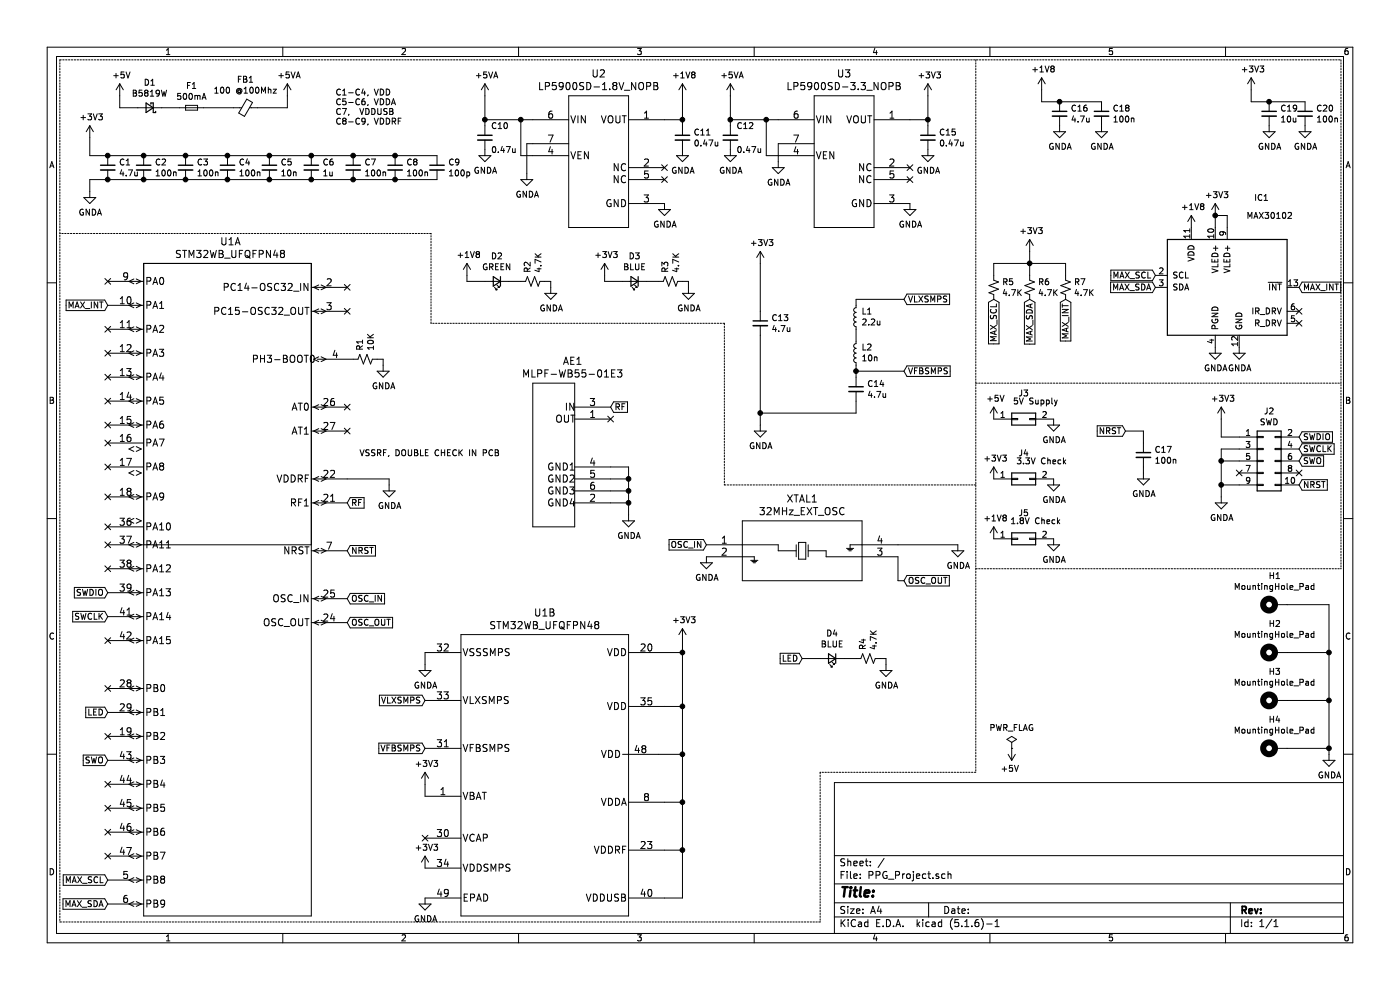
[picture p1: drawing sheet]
EESchema Schematic File Version 4
EELAYER 30 0
EELAYER END
$Descr A4 11693 8268
encoding utf-8
Sheet 1 1
Title ""
Date ""
Rev ""
Comp ""
Comment1 ""
Comment2 ""
Comment3 ""
Comment4 ""
$EndDescr
$Comp
L STM32WB55CE:STM32WB_UFQFPN48 U1
U 1 1
P 900 2350
F 0 "U1" H 1925 2685 60  0000 C CNN
F 1 "STM32WB_UFQFPN48" H 1925 2579 60  0000 C CNN
F 2 "Custom_FootPrints:STM32WB_UFQFPN48" H 1900 2640 60  0001 C CNN
F 3 "" H 900 2350 60  0000 C CNN
	1    900  2350
	1    0    0    -1  
$EndComp
$Comp
L Device:C_Small C1
U 1 1
P 900 1400
F 0 "C1" H 992 1446 50  0000 L CNN
F 1 "4.7u" H 992 1355 50  0000 L CNN
F 2 "Capacitor_SMD:C_0603_1608Metric_Pad1.05x0.95mm_HandSolder" H 900 1400 50  0001 C CNN
F 3 "~" H 900 1400 50  0001 C CNN
	1    900  1400
	1    0    0    -1  
$EndComp
$Comp
L power:GNDA #PWR0102
U 1 1
P 750 1600
F 0 "#PWR0102" H 750 1350 50  0001 C CNN
F 1 "GNDA" H 755 1427 50  0000 C CNN
F 2 "" H 750 1600 50  0001 C CNN
F 3 "" H 750 1600 50  0001 C CNN
	1    750  1600
	1    0    0    -1  
$EndComp
$Comp
L Device:C_Small C2
U 1 1
P 1200 1400
F 0 "C2" H 1292 1446 50  0000 L CNN
F 1 "100n" H 1292 1355 50  0000 L CNN
F 2 "Capacitor_SMD:C_0603_1608Metric_Pad1.05x0.95mm_HandSolder" H 1200 1400 50  0001 C CNN
F 3 "~" H 1200 1400 50  0001 C CNN
	1    1200 1400
	1    0    0    -1  
$EndComp
$Comp
L Device:C_Small C3
U 1 1
P 1550 1400
F 0 "C3" H 1642 1446 50  0000 L CNN
F 1 "100n" H 1642 1355 50  0000 L CNN
F 2 "Capacitor_SMD:C_0603_1608Metric_Pad1.05x0.95mm_HandSolder" H 1550 1400 50  0001 C CNN
F 3 "~" H 1550 1400 50  0001 C CNN
	1    1550 1400
	1    0    0    -1  
$EndComp
$Comp
L Device:C_Small C4
U 1 1
P 1900 1400
F 0 "C4" H 1992 1446 50  0000 L CNN
F 1 "100n" H 1992 1355 50  0000 L CNN
F 2 "Capacitor_SMD:C_0603_1608Metric_Pad1.05x0.95mm_HandSolder" H 1900 1400 50  0001 C CNN
F 3 "~" H 1900 1400 50  0001 C CNN
	1    1900 1400
	1    0    0    -1  
$EndComp
$Comp
L Device:C_Small C5
U 1 1
P 2250 1400
F 0 "C5" H 2342 1446 50  0000 L CNN
F 1 "10n" H 2342 1355 50  0000 L CNN
F 2 "Capacitor_SMD:C_0603_1608Metric_Pad1.05x0.95mm_HandSolder" H 2250 1400 50  0001 C CNN
F 3 "~" H 2250 1400 50  0001 C CNN
	1    2250 1400
	1    0    0    -1  
$EndComp
$Comp
L Device:C_Small C6
U 1 1
P 2600 1400
F 0 "C6" H 2692 1446 50  0000 L CNN
F 1 "1u" H 2692 1355 50  0000 L CNN
F 2 "Capacitor_SMD:C_0603_1608Metric_Pad1.05x0.95mm_HandSolder" H 2600 1400 50  0001 C CNN
F 3 "~" H 2600 1400 50  0001 C CNN
	1    2600 1400
	1    0    0    -1  
$EndComp
$Comp
L Device:C_Small C7
U 1 1
P 2950 1400
F 0 "C7" H 3042 1446 50  0000 L CNN
F 1 "100n" H 3042 1355 50  0000 L CNN
F 2 "Capacitor_SMD:C_0603_1608Metric_Pad1.05x0.95mm_HandSolder" H 2950 1400 50  0001 C CNN
F 3 "~" H 2950 1400 50  0001 C CNN
	1    2950 1400
	1    0    0    -1  
$EndComp
$Comp
L Device:C_Small C8
U 1 1
P 3300 1400
F 0 "C8" H 3392 1446 50  0000 L CNN
F 1 "100n" H 3392 1355 50  0000 L CNN
F 2 "Capacitor_SMD:C_0603_1608Metric_Pad1.05x0.95mm_HandSolder" H 3300 1400 50  0001 C CNN
F 3 "~" H 3300 1400 50  0001 C CNN
	1    3300 1400
	1    0    0    -1  
$EndComp
$Comp
L Device:C_Small C9
U 1 1
P 3650 1400
F 0 "C9" H 3742 1446 50  0000 L CNN
F 1 "100p" H 3742 1355 50  0000 L CNN
F 2 "Capacitor_SMD:C_0603_1608Metric_Pad1.05x0.95mm_HandSolder" H 3650 1400 50  0001 C CNN
F 3 "~" H 3650 1400 50  0001 C CNN
	1    3650 1400
	1    0    0    -1  
$EndComp
Wire Wire Line
	900  1300 1200 1300
Connection ~ 1200 1300
Wire Wire Line
	1200 1300 1550 1300
Connection ~ 1550 1300
Wire Wire Line
	1550 1300 1900 1300
Connection ~ 1900 1300
Wire Wire Line
	1900 1300 2250 1300
Connection ~ 2250 1300
Wire Wire Line
	2250 1300 2600 1300
Connection ~ 2600 1300
Wire Wire Line
	2600 1300 2950 1300
Connection ~ 2950 1300
Wire Wire Line
	2950 1300 3300 1300
Connection ~ 3300 1300
Wire Wire Line
	3300 1300 3650 1300
Wire Wire Line
	3650 1500 3300 1500
Connection ~ 1200 1500
Wire Wire Line
	1200 1500 900  1500
Connection ~ 1550 1500
Wire Wire Line
	1550 1500 1200 1500
Connection ~ 1900 1500
Wire Wire Line
	1900 1500 1550 1500
Connection ~ 2250 1500
Wire Wire Line
	2250 1500 1900 1500
Connection ~ 2600 1500
Wire Wire Line
	2600 1500 2250 1500
Connection ~ 2950 1500
Wire Wire Line
	2950 1500 2600 1500
Connection ~ 3300 1500
Wire Wire Line
	3300 1500 2950 1500
Text GLabel 9650 2300 0    50   Input ~ 0
MAX_SCL
Text GLabel 9650 2400 0    50   Input ~ 0
MAX_SDA
Text GLabel 10850 2400 2    50   Input ~ 0
MAX_INT
Text GLabel 8300 2500 3    50   Input ~ 0
MAX_SCL
Text GLabel 8900 2500 3    50   Input ~ 0
MAX_INT
Text GLabel 8600 2500 3    50   Input ~ 0
MAX_SDA
$Comp
L Device:R_Small_US R5
U 1 1
P 8300 2400
F 0 "R5" H 8368 2446 50  0000 L CNN
F 1 "4.7K" H 8368 2355 50  0000 L CNN
F 2 "Capacitor_SMD:C_0603_1608Metric_Pad1.05x0.95mm_HandSolder" H 8300 2400 50  0001 C CNN
F 3 "~" H 8300 2400 50  0001 C CNN
	1    8300 2400
	1    0    0    -1  
$EndComp
$Comp
L Device:R_Small_US R6
U 1 1
P 8600 2400
F 0 "R6" H 8668 2446 50  0000 L CNN
F 1 "4.7K" H 8668 2355 50  0000 L CNN
F 2 "Capacitor_SMD:C_0603_1608Metric_Pad1.05x0.95mm_HandSolder" H 8600 2400 50  0001 C CNN
F 3 "~" H 8600 2400 50  0001 C CNN
	1    8600 2400
	1    0    0    -1  
$EndComp
$Comp
L Device:R_Small_US R7
U 1 1
P 8900 2400
F 0 "R7" H 8968 2446 50  0000 L CNN
F 1 "4.7K" H 8968 2355 50  0000 L CNN
F 2 "Capacitor_SMD:C_0603_1608Metric_Pad1.05x0.95mm_HandSolder" H 8900 2400 50  0001 C CNN
F 3 "~" H 8900 2400 50  0001 C CNN
	1    8900 2400
	1    0    0    -1  
$EndComp
$Comp
L power:+3V3 #PWR0103
U 1 1
P 8600 2100
F 0 "#PWR0103" H 8600 1950 50  0001 C CNN
F 1 "+3V3" H 8615 2273 50  0000 C CNN
F 2 "" H 8600 2100 50  0001 C CNN
F 3 "" H 8600 2100 50  0001 C CNN
	1    8600 2100
	1    0    0    -1  
$EndComp
Wire Wire Line
	8300 2300 8300 2200
Wire Wire Line
	8300 2200 8600 2200
Wire Wire Line
	8900 2200 8900 2300
Wire Wire Line
	8600 2300 8600 2200
Connection ~ 8600 2200
Wire Wire Line
	8600 2200 8900 2200
Wire Wire Line
	8600 2200 8600 2100
Wire Wire Line
	1000 800  1000 900 
$Comp
L Device:C_Small C12
U 1 1
P 6100 1150
F 0 "C12" H 6150 1250 50  0000 L CNN
F 1 "0.47u" H 6150 1050 50  0000 L CNN
F 2 "Capacitor_SMD:C_0603_1608Metric_Pad1.05x0.95mm_HandSolder" H 6100 1150 50  0001 C CNN
F 3 "~" H 6100 1150 50  0001 C CNN
	1    6100 1150
	1    0    0    -1  
$EndComp
$Comp
L power:GNDA #PWR0104
U 1 1
P 6100 1250
F 0 "#PWR0104" H 6100 1000 50  0001 C CNN
F 1 "GNDA" H 6105 1077 50  0000 C CNN
F 2 "" H 6100 1250 50  0001 C CNN
F 3 "" H 6100 1250 50  0001 C CNN
	1    6100 1250
	1    0    0    -1  
$EndComp
NoConn ~ 7600 1400
NoConn ~ 7600 1500
$Comp
L power:GNDA #PWR0105
U 1 1
P 7600 1700
F 0 "#PWR0105" H 7600 1450 50  0001 C CNN
F 1 "GNDA" H 7605 1527 50  0000 C CNN
F 2 "" H 7600 1700 50  0001 C CNN
F 3 "" H 7600 1700 50  0001 C CNN
	1    7600 1700
	1    0    0    -1  
$EndComp
NoConn ~ 10850 2600
NoConn ~ 10850 2700
$Comp
L power:+5VA #PWR0108
U 1 1
P 6100 800
F 0 "#PWR0108" H 6100 650 50  0001 C CNN
F 1 "+5VA" H 6115 973 50  0000 C CNN
F 2 "" H 6100 800 50  0001 C CNN
F 3 "" H 6100 800 50  0001 C CNN
	1    6100 800 
	1    0    0    -1  
$EndComp
Wire Wire Line
	2150 900  2400 900 
Wire Wire Line
	1700 900  1950 900 
Wire Wire Line
	1350 900  1500 900 
$Comp
L Device:Ferrite_Bead_Small FB1
U 1 1
P 2050 900
F 0 "FB1" V 1813 900 50  0000 C CNN
F 1 "100 @100Mhz" V 1904 900 50  0000 C CNN
F 2 "Resistor_SMD:R_0805_2012Metric_Pad1.15x1.40mm_HandSolder" V 1980 900 50  0001 C CNN
F 3 "~" H 2050 900 50  0001 C CNN
	1    2050 900 
	0    1    1    0   
$EndComp
Wire Wire Line
	2400 800  2400 900 
$Comp
L power:+5VA #PWR0115
U 1 1
P 2400 800
F 0 "#PWR0115" H 2400 650 50  0001 C CNN
F 1 "+5VA" H 2415 973 50  0000 C CNN
F 2 "" H 2400 800 50  0001 C CNN
F 3 "" H 2400 800 50  0001 C CNN
	1    2400 800 
	1    0    0    -1  
$EndComp
Wire Wire Line
	1000 900  1150 900 
$Comp
L Device:D_Schottky_Small D1
U 1 1
P 1250 900
F 0 "D1" H 1250 693 50  0000 C CNN
F 1 "B5819W" H 1250 784 50  0000 C CNN
F 2 "Diode_SMD:D_0805_2012Metric_Pad1.15x1.40mm_HandSolder" V 1250 900 50  0001 C CNN
F 3 "~" V 1250 900 50  0001 C CNN
	1    1250 900 
	-1   0    0    1   
$EndComp
$Comp
L Device:Fuse_Small F1
U 1 1
P 1600 900
F 0 "F1" H 1600 1085 50  0000 C CNN
F 1 "500mA" H 1600 994 50  0000 C CNN
F 2 "Fuse:Fuse_0805_2012Metric_Pad1.15x1.40mm_HandSolder" H 1600 900 50  0001 C CNN
F 3 "~" H 1600 900 50  0001 C CNN
	1    1600 900 
	1    0    0    -1  
$EndComp
$Comp
L power:+5V #PWR0116
U 1 1
P 1000 800
F 0 "#PWR0116" H 1000 650 50  0001 C CNN
F 1 "+5V" H 1015 973 50  0000 C CNN
F 2 "" H 1000 800 50  0001 C CNN
F 3 "" H 1000 800 50  0001 C CNN
	1    1000 800 
	1    0    0    -1  
$EndComp
$Comp
L Device:LED_Small D2
U 1 1
P 4150 2350
F 0 "D2" H 4150 2143 50  0000 C CNN
F 1 "GREEN" H 4150 2234 50  0000 C CNN
F 2 "LED_SMD:LED_0603_1608Metric_Pad1.05x0.95mm_HandSolder" V 4150 2350 50  0001 C CNN
F 3 "~" V 4150 2350 50  0001 C CNN
	1    4150 2350
	-1   0    0    1   
$EndComp
$Comp
L Device:R_Small_US R2
U 1 1
P 4450 2350
F 0 "R2" H 4518 2396 50  0000 L CNN
F 1 "4.7K" H 4518 2305 50  0000 L CNN
F 2 "Capacitor_SMD:C_0603_1608Metric_Pad1.05x0.95mm_HandSolder" H 4450 2350 50  0001 C CNN
F 3 "~" H 4450 2350 50  0001 C CNN
	1    4450 2350
	0    -1   -1   0   
$EndComp
$Comp
L power:GNDA #PWR0118
U 1 1
P 4600 2400
F 0 "#PWR0118" H 4600 2150 50  0001 C CNN
F 1 "GNDA" H 4605 2227 50  0000 C CNN
F 2 "" H 4600 2400 50  0001 C CNN
F 3 "" H 4600 2400 50  0001 C CNN
	1    4600 2400
	1    0    0    -1  
$EndComp
Wire Wire Line
	4550 2350 4600 2350
Wire Wire Line
	4600 2350 4600 2400
Wire Wire Line
	4250 2350 4350 2350
Wire Wire Line
	3900 2350 3900 2300
$Comp
L power:+1V8 #PWR0119
U 1 1
P 3900 2300
F 0 "#PWR0119" H 3900 2150 50  0001 C CNN
F 1 "+1V8" H 3915 2473 50  0000 C CNN
F 2 "" H 3900 2300 50  0001 C CNN
F 3 "" H 3900 2300 50  0001 C CNN
	1    3900 2300
	1    0    0    -1  
$EndComp
Wire Wire Line
	4050 2350 3900 2350
$Comp
L Device:LED_Small D3
U 1 1
P 5300 2350
F 0 "D3" H 5300 2143 50  0000 C CNN
F 1 "BLUE" H 5300 2234 50  0000 C CNN
F 2 "LED_SMD:LED_0603_1608Metric_Pad1.05x0.95mm_HandSolder" V 5300 2350 50  0001 C CNN
F 3 "~" V 5300 2350 50  0001 C CNN
	1    5300 2350
	-1   0    0    1   
$EndComp
$Comp
L Device:R_Small_US R3
U 1 1
P 5600 2350
F 0 "R3" H 5668 2396 50  0000 L CNN
F 1 "4.7K" H 5668 2305 50  0000 L CNN
F 2 "Capacitor_SMD:C_0603_1608Metric_Pad1.05x0.95mm_HandSolder" H 5600 2350 50  0001 C CNN
F 3 "~" H 5600 2350 50  0001 C CNN
	1    5600 2350
	0    -1   -1   0   
$EndComp
$Comp
L power:GNDA #PWR0120
U 1 1
P 5750 2400
F 0 "#PWR0120" H 5750 2150 50  0001 C CNN
F 1 "GNDA" H 5755 2227 50  0000 C CNN
F 2 "" H 5750 2400 50  0001 C CNN
F 3 "" H 5750 2400 50  0001 C CNN
	1    5750 2400
	1    0    0    -1  
$EndComp
Wire Wire Line
	5700 2350 5750 2350
Wire Wire Line
	5750 2350 5750 2400
Wire Wire Line
	5400 2350 5500 2350
Wire Wire Line
	5050 2350 5050 2300
Wire Wire Line
	5200 2350 5050 2350
$Comp
L power:+3V3 #PWR0121
U 1 1
P 5050 2300
F 0 "#PWR0121" H 5050 2150 50  0001 C CNN
F 1 "+3V3" H 5065 2473 50  0000 C CNN
F 2 "" H 5050 2300 50  0001 C CNN
F 3 "" H 5050 2300 50  0001 C CNN
	1    5050 2300
	1    0    0    -1  
$EndComp
$Comp
L Device:LED_Small D4
U 1 1
P 6950 5500
F 0 "D4" H 6950 5293 50  0000 C CNN
F 1 "BLUE" H 6950 5384 50  0000 C CNN
F 2 "LED_SMD:LED_0603_1608Metric_Pad1.05x0.95mm_HandSolder" V 6950 5500 50  0001 C CNN
F 3 "~" V 6950 5500 50  0001 C CNN
	1    6950 5500
	-1   0    0    1   
$EndComp
$Comp
L Device:R_Small_US R4
U 1 1
P 7250 5500
F 0 "R4" H 7318 5546 50  0000 L CNN
F 1 "4.7K" H 7318 5455 50  0000 L CNN
F 2 "Capacitor_SMD:C_0603_1608Metric_Pad1.05x0.95mm_HandSolder" H 7250 5500 50  0001 C CNN
F 3 "~" H 7250 5500 50  0001 C CNN
	1    7250 5500
	0    -1   -1   0   
$EndComp
Wire Wire Line
	7350 5500 7400 5500
Wire Wire Line
	7400 5500 7400 5550
Wire Wire Line
	7050 5500 7150 5500
Wire Wire Line
	6850 5500 6700 5500
Text GLabel 6700 5500 0    50   Input ~ 0
LED
Text GLabel 9400 3600 0    50   Input ~ 0
NRST
$Comp
L power:GNDA #PWR0123
U 1 1
P 9550 3950
F 0 "#PWR0123" H 9550 3700 50  0001 C CNN
F 1 "GNDA" H 9555 3777 50  0000 C CNN
F 2 "" H 9550 3950 50  0001 C CNN
F 3 "" H 9550 3950 50  0001 C CNN
	1    9550 3950
	1    0    0    -1  
$EndComp
$Comp
L Device:C_Small C17
U 1 1
P 9550 3800
F 0 "C17" H 9642 3846 50  0000 L CNN
F 1 "100n" H 9642 3755 50  0000 L CNN
F 2 "Capacitor_SMD:C_0603_1608Metric_Pad1.05x0.95mm_HandSolder" H 9550 3800 50  0001 C CNN
F 3 "~" H 9550 3800 50  0001 C CNN
	1    9550 3800
	1    0    0    -1  
$EndComp
Wire Wire Line
	9400 3600 9550 3600
Wire Wire Line
	9550 3600 9550 3700
Wire Wire Line
	9550 3900 9550 3950
$Comp
L Connector_Generic:Conn_02x05_Odd_Even J2
U 1 1
P 10550 3850
F 0 "J2" H 10600 4267 50  0000 C CNN
F 1 "SWD" H 10600 4176 50  0000 C CNN
F 2 "Connector_PinHeader_2.54mm:PinHeader_2x05_P2.54mm_Vertical_SMD" H 10550 3850 50  0001 C CNN
F 3 "~" H 10550 3850 50  0001 C CNN
	1    10550 3850
	1    0    0    -1  
$EndComp
$Comp
L power:+3V3 #PWR0124
U 1 1
P 10200 3500
F 0 "#PWR0124" H 10200 3350 50  0001 C CNN
F 1 "+3V3" H 10215 3673 50  0000 C CNN
F 2 "" H 10200 3500 50  0001 C CNN
F 3 "" H 10200 3500 50  0001 C CNN
	1    10200 3500
	1    0    0    -1  
$EndComp
$Comp
L power:GNDA #PWR0125
U 1 1
P 10200 4150
F 0 "#PWR0125" H 10200 3900 50  0001 C CNN
F 1 "GNDA" H 10205 3977 50  0000 C CNN
F 2 "" H 10200 4150 50  0001 C CNN
F 3 "" H 10200 4150 50  0001 C CNN
	1    10200 4150
	1    0    0    -1  
$EndComp
NoConn ~ 10350 3950
Text GLabel 10850 3650 2    50   Input ~ 0
SWDIO
Text GLabel 10850 3750 2    50   Input ~ 0
SWCLK
Text GLabel 10850 3850 2    50   Input ~ 0
SWO
NoConn ~ 10850 3950
Text GLabel 10850 4050 2    50   Input ~ 0
NRST
Wire Wire Line
	10200 3500 10200 3650
Wire Wire Line
	10350 3650 10200 3650
Wire Wire Line
	10350 3750 10200 3750
Wire Wire Line
	10200 3750 10200 3850
Wire Wire Line
	10350 3850 10200 3850
Connection ~ 10200 3850
Wire Wire Line
	10200 3850 10200 4050
Wire Wire Line
	10350 4050 10200 4050
Connection ~ 10200 4050
Wire Wire Line
	10200 4050 10200 4150
Text GLabel 900  2550 0    50   Input ~ 0
MAX_INT
Text GLabel 900  4950 0    50   Input ~ 0
SWDIO
Text GLabel 900  5150 0    50   Input ~ 0
SWCLK
Text GLabel 900  5950 0    50   Input ~ 0
LED
Text GLabel 900  6350 0    50   Input ~ 0
SWO
Text GLabel 900  7350 0    50   Input ~ 0
MAX_SCL
Text GLabel 900  7550 0    50   Input ~ 0
MAX_SDA
Text GLabel 2900 5000 2    50   Input ~ 0
OSC_IN
Text GLabel 2900 5200 2    50   Input ~ 0
OSC_OUT
Text GLabel 2900 4600 2    50   Input ~ 0
NRST
Text GLabel 2900 4200 2    50   Input ~ 0
RF
$Comp
L Device:R_Small_US R1
U 1 1
P 3050 3000
F 0 "R1" H 3118 3046 50  0000 L CNN
F 1 "10K" H 3118 2955 50  0000 L CNN
F 2 "Capacitor_SMD:C_0603_1608Metric_Pad1.05x0.95mm_HandSolder" H 3050 3000 50  0001 C CNN
F 3 "~" H 3050 3000 50  0001 C CNN
	1    3050 3000
	0    -1   -1   0   
$EndComp
$Comp
L power:GNDA #PWR0126
U 1 1
P 3200 3050
F 0 "#PWR0126" H 3200 2800 50  0001 C CNN
F 1 "GNDA" H 3205 2877 50  0000 C CNN
F 2 "" H 3200 3050 50  0001 C CNN
F 3 "" H 3200 3050 50  0001 C CNN
	1    3200 3050
	1    0    0    -1  
$EndComp
Wire Wire Line
	3150 3000 3200 3000
Wire Wire Line
	3200 3000 3200 3050
Wire Wire Line
	5550 5450 5700 5450
Wire Wire Line
	5700 5450 5700 5900
Wire Wire Line
	5700 7500 5550 7500
Wire Wire Line
	5550 7100 5700 7100
Connection ~ 5700 7100
Wire Wire Line
	5700 7100 5700 7500
Wire Wire Line
	5550 6700 5700 6700
Connection ~ 5700 6700
Wire Wire Line
	5700 6700 5700 7100
Wire Wire Line
	5500 6300 5700 6300
Connection ~ 5700 6300
Wire Wire Line
	5700 6300 5700 6700
Wire Wire Line
	5550 5900 5700 5900
Connection ~ 5700 5900
Wire Wire Line
	5700 5900 5700 6300
$Comp
L power:+3V3 #PWR0127
U 1 1
P 5700 5350
F 0 "#PWR0127" H 5700 5200 50  0001 C CNN
F 1 "+3V3" H 5715 5523 50  0000 C CNN
F 2 "" H 5700 5350 50  0001 C CNN
F 3 "" H 5700 5350 50  0001 C CNN
	1    5700 5350
	1    0    0    -1  
$EndComp
Wire Wire Line
	5700 5350 5700 5450
Connection ~ 5700 5450
Text GLabel 3550 5850 0    50   Input ~ 0
VLXSMPS
Text GLabel 3550 6250 0    50   Input ~ 0
VFBSMPS
$Comp
L power:+3V3 #PWR0128
U 1 1
P 3550 6550
F 0 "#PWR0128" H 3550 6400 50  0001 C CNN
F 1 "+3V3" H 3565 6723 50  0000 C CNN
F 2 "" H 3550 6550 50  0001 C CNN
F 3 "" H 3550 6550 50  0001 C CNN
	1    3550 6550
	1    0    0    -1  
$EndComp
Wire Wire Line
	3550 6550 3550 6650
Wire Wire Line
	2900 4000 3250 4000
Wire Wire Line
	3250 4000 3250 4050
$Comp
L power:GNDA #PWR0129
U 1 1
P 3250 4050
F 0 "#PWR0129" H 3250 3800 50  0001 C CNN
F 1 "GNDA" H 3255 3877 50  0000 C CNN
F 2 "" H 3250 4050 50  0001 C CNN
F 3 "" H 3250 4050 50  0001 C CNN
	1    3250 4050
	1    0    0    -1  
$EndComp
Text Notes 3000 3900 0    50   ~ 0
VSSRF, DOUBLE CHECK IN PCB\n\n
$Comp
L MLPF-WB55-01E3:MLPF-WB55-01E3 AE1
U 1 1
P 5100 3400
F 0 "AE1" H 4783 3787 60  0000 C CNN
F 1 "MLPF-WB55-01E3" H 4783 3681 60  0000 C CNN
F 2 "Custom_FootPrints:MLPF-WB55-01E3" H 4300 3640 60  0001 C CNN
F 3 "" H 5100 3400 60  0000 C CNN
	1    5100 3400
	1    0    0    -1  
$EndComp
Text GLabel 5100 3400 2    50   Input ~ 0
RF
$Comp
L power:GNDA #PWR0130
U 1 1
P 5250 4300
F 0 "#PWR0130" H 5250 4050 50  0001 C CNN
F 1 "GNDA" H 5255 4127 50  0000 C CNN
F 2 "" H 5250 4300 50  0001 C CNN
F 3 "" H 5250 4300 50  0001 C CNN
	1    5250 4300
	1    0    0    -1  
$EndComp
Wire Wire Line
	5100 3900 5250 3900
Wire Wire Line
	5250 3900 5250 4000
Wire Wire Line
	5100 4000 5250 4000
Connection ~ 5250 4000
Wire Wire Line
	5250 4000 5250 4100
Wire Wire Line
	5100 4100 5250 4100
Connection ~ 5250 4100
Wire Wire Line
	5250 4100 5250 4200
Wire Wire Line
	5100 4200 5250 4200
Connection ~ 5250 4200
Wire Wire Line
	5250 4200 5250 4300
$Comp
L power:+3V3 #PWR0131
U 1 1
P 6350 2200
F 0 "#PWR0131" H 6350 2050 50  0001 C CNN
F 1 "+3V3" H 6365 2373 50  0000 C CNN
F 2 "" H 6350 2200 50  0001 C CNN
F 3 "" H 6350 2200 50  0001 C CNN
	1    6350 2200
	1    0    0    -1  
$EndComp
$Comp
L Device:C_Small C13
U 1 1
P 6350 2700
F 0 "C13" H 6442 2746 50  0000 L CNN
F 1 "4.7u" H 6442 2655 50  0000 L CNN
F 2 "Capacitor_SMD:C_0603_1608Metric_Pad1.05x0.95mm_HandSolder" H 6350 2700 50  0001 C CNN
F 3 "~" H 6350 2700 50  0001 C CNN
	1    6350 2700
	1    0    0    -1  
$EndComp
Text GLabel 7550 2500 2    50   Input ~ 0
VLXSMPS
Text GLabel 7550 3100 2    50   Input ~ 0
VFBSMPS
$Comp
L Device:L_Small L1
U 1 1
P 7150 2650
F 0 "L1" H 7106 2604 50  0000 R CNN
F 1 "2.2u" H 7106 2695 50  0000 R CNN
F 2 "Inductor_SMD:L_0603_1608Metric_Pad1.05x0.95mm_HandSolder" H 7150 2650 50  0001 C CNN
F 3 "~" H 7150 2650 50  0001 C CNN
	1    7150 2650
	-1   0    0    1   
$EndComp
$Comp
L Device:L_Small L2
U 1 1
P 7150 2950
F 0 "L2" H 7106 2904 50  0000 R CNN
F 1 "10n" H 7106 2995 50  0000 R CNN
F 2 "Inductor_SMD:L_0603_1608Metric_Pad1.05x0.95mm_HandSolder" H 7150 2950 50  0001 C CNN
F 3 "~" H 7150 2950 50  0001 C CNN
	1    7150 2950
	-1   0    0    1   
$EndComp
Wire Wire Line
	7150 2750 7150 2850
Wire Wire Line
	7550 2500 7150 2500
Wire Wire Line
	7150 2500 7150 2550
Wire Wire Line
	7550 3100 7150 3100
Wire Wire Line
	7150 3100 7150 3050
$Comp
L Device:C_Small C14
U 1 1
P 7150 3250
F 0 "C14" H 7242 3296 50  0000 L CNN
F 1 "4.7u" H 7242 3205 50  0000 L CNN
F 2 "Capacitor_SMD:C_0603_1608Metric_Pad1.05x0.95mm_HandSolder" H 7150 3250 50  0001 C CNN
F 3 "~" H 7150 3250 50  0001 C CNN
	1    7150 3250
	1    0    0    -1  
$EndComp
Wire Wire Line
	7150 3150 7150 3100
Connection ~ 7150 3100
Wire Wire Line
	7150 3450 7150 3350
Wire Wire Line
	6350 2800 6350 3450
Wire Wire Line
	7150 3450 6350 3450
$Comp
L power:+3V3 #PWR0133
U 1 1
P 8300 4000
F 0 "#PWR0133" H 8300 3850 50  0001 C CNN
F 1 "+3V3" H 8315 4173 50  0000 C CNN
F 2 "" H 8300 4000 50  0001 C CNN
F 3 "" H 8300 4000 50  0001 C CNN
	1    8300 4000
	1    0    0    -1  
$EndComp
Wire Notes Line
	8150 3200 11200 3200
Wire Wire Line
	7750 800  7750 1000
$Comp
L power:+3V3 #PWR0137
U 1 1
P 7750 800
F 0 "#PWR0137" H 7750 650 50  0001 C CNN
F 1 "+3V3" H 7765 973 50  0000 C CNN
F 2 "" H 7750 800 50  0001 C CNN
F 3 "" H 7750 800 50  0001 C CNN
	1    7750 800 
	1    0    0    -1  
$EndComp
$Comp
L power:GNDA #PWR0138
U 1 1
P 7750 1250
F 0 "#PWR0138" H 7750 1000 50  0001 C CNN
F 1 "GNDA" H 7755 1077 50  0000 C CNN
F 2 "" H 7750 1250 50  0001 C CNN
F 3 "" H 7750 1250 50  0001 C CNN
	1    7750 1250
	1    0    0    -1  
$EndComp
$Comp
L Device:C_Small C15
U 1 1
P 7750 1150
F 0 "C15" H 7842 1196 50  0000 L CNN
F 1 "0.47u" H 7842 1105 50  0000 L CNN
F 2 "Capacitor_SMD:C_0603_1608Metric_Pad1.05x0.95mm_HandSolder" H 7750 1150 50  0001 C CNN
F 3 "~" H 7750 1150 50  0001 C CNN
	1    7750 1150
	1    0    0    -1  
$EndComp
Wire Wire Line
	7600 1000 7750 1000
Connection ~ 7750 1000
Wire Wire Line
	7750 1000 7750 1050
Wire Wire Line
	6100 800  6100 1000
Connection ~ 6100 1000
Wire Wire Line
	6100 1000 6100 1050
$Comp
L LP5900:LP5900SD-1.5_NOPB U2
U 1 1
P 3950 1000
F 0 "U2" H 5000 1387 60  0000 C CNN
F 1 "LP5900SD-1.8V_NOPB" H 5000 1281 60  0000 C CNN
F 2 "Custom_FootPrints:LP5900SD-1.5&slash_NOPB" H 4750 1240 60  0001 C CNN
F 3 "" H 4450 1000 60  0000 C CNN
	1    3950 1000
	1    0    0    -1  
$EndComp
$Comp
L Device:C_Small C10
U 1 1
P 4050 1150
F 0 "C10" H 4100 1250 50  0000 L CNN
F 1 "0.47u" H 4100 1050 50  0000 L CNN
F 2 "Capacitor_SMD:C_0603_1608Metric_Pad1.05x0.95mm_HandSolder" H 4050 1150 50  0001 C CNN
F 3 "~" H 4050 1150 50  0001 C CNN
	1    4050 1150
	1    0    0    -1  
$EndComp
Wire Wire Line
	4350 1000 4350 1300
$Comp
L power:GNDA #PWR0139
U 1 1
P 4050 1250
F 0 "#PWR0139" H 4050 1000 50  0001 C CNN
F 1 "GNDA" H 4055 1077 50  0000 C CNN
F 2 "" H 4050 1250 50  0001 C CNN
F 3 "" H 4050 1250 50  0001 C CNN
	1    4050 1250
	1    0    0    -1  
$EndComp
NoConn ~ 5550 1400
NoConn ~ 5550 1500
$Comp
L power:GNDA #PWR0140
U 1 1
P 5550 1700
F 0 "#PWR0140" H 5550 1450 50  0001 C CNN
F 1 "GNDA" H 5555 1527 50  0000 C CNN
F 2 "" H 5550 1700 50  0001 C CNN
F 3 "" H 5550 1700 50  0001 C CNN
	1    5550 1700
	1    0    0    -1  
$EndComp
$Comp
L power:+5VA #PWR0141
U 1 1
P 4050 800
F 0 "#PWR0141" H 4050 650 50  0001 C CNN
F 1 "+5VA" H 4065 973 50  0000 C CNN
F 2 "" H 4050 800 50  0001 C CNN
F 3 "" H 4050 800 50  0001 C CNN
	1    4050 800 
	1    0    0    -1  
$EndComp
$Comp
L power:GNDA #PWR0142
U 1 1
P 5700 1250
F 0 "#PWR0142" H 5700 1000 50  0001 C CNN
F 1 "GNDA" H 5705 1077 50  0000 C CNN
F 2 "" H 5700 1250 50  0001 C CNN
F 3 "" H 5700 1250 50  0001 C CNN
	1    5700 1250
	1    0    0    -1  
$EndComp
$Comp
L Device:C_Small C11
U 1 1
P 5700 1150
F 0 "C11" H 5792 1196 50  0000 L CNN
F 1 "0.47u" H 5792 1105 50  0000 L CNN
F 2 "Capacitor_SMD:C_0603_1608Metric_Pad1.05x0.95mm_HandSolder" H 5700 1150 50  0001 C CNN
F 3 "~" H 5700 1150 50  0001 C CNN
	1    5700 1150
	1    0    0    -1  
$EndComp
Wire Wire Line
	5550 1000 5700 1000
Wire Wire Line
	5700 1000 5700 1050
Wire Wire Line
	4050 800  4050 1000
Wire Wire Line
	4050 1000 4350 1000
Connection ~ 4050 1000
Wire Wire Line
	4050 1000 4050 1050
$Comp
L power:+1V8 #PWR0143
U 1 1
P 5700 800
F 0 "#PWR0143" H 5700 650 50  0001 C CNN
F 1 "+1V8" H 5715 973 50  0000 C CNN
F 2 "" H 5700 800 50  0001 C CNN
F 3 "" H 5700 800 50  0001 C CNN
	1    5700 800 
	1    0    0    -1  
$EndComp
Wire Wire Line
	5700 800  5700 1000
Connection ~ 5700 1000
Wire Notes Line
	500  500  11200 500 
Wire Notes Line
	8150 4050 6050 4050
Wire Notes Line
	6050 2700 3600 2700
Wire Notes Line
	3600 2700 3600 1950
Wire Notes Line
	3600 1950 500  1950
Wire Notes Line
	6050 2700 6050 4050
Wire Notes Line
	8150 4750 11200 4750
Wire Notes Line
	8150 6450 6850 6450
Wire Notes Line
	6850 6450 6850 7700
Wire Notes Line
	6850 7700 500  7700
Wire Notes Line
	500  500  500  7700
Wire Notes Line
	8150 500  8150 6450
NoConn ~ 5100 3500
NoConn ~ 2900 3400
NoConn ~ 2900 3600
NoConn ~ 900  2350
NoConn ~ 900  2750
NoConn ~ 900  2950
NoConn ~ 900  3150
NoConn ~ 900  3350
NoConn ~ 900  3550
NoConn ~ 900  3700
NoConn ~ 900  3900
NoConn ~ 900  4150
NoConn ~ 900  4400
NoConn ~ 900  4550
NoConn ~ 900  4750
NoConn ~ 900  5350
NoConn ~ 3550 7000
NoConn ~ 900  5750
NoConn ~ 900  6150
NoConn ~ 900  6550
NoConn ~ 900  6750
NoConn ~ 900  6950
NoConn ~ 900  7150
NoConn ~ 2900 2400
NoConn ~ 2900 2600
$Comp
L power:GNDA #PWR0107
U 1 1
P 10350 2900
F 0 "#PWR0107" H 10350 2650 50  0001 C CNN
F 1 "GNDA" H 10355 2727 50  0000 C CNN
F 2 "" H 10350 2900 50  0001 C CNN
F 3 "" H 10350 2900 50  0001 C CNN
	1    10350 2900
	1    0    0    -1  
$EndComp
Connection ~ 8850 850 
Wire Wire Line
	8850 850  9200 850 
Wire Wire Line
	8700 850  8700 750 
Wire Wire Line
	8700 850  8850 850 
$Comp
L power:GNDA #PWR0111
U 1 1
P 9200 1050
F 0 "#PWR0111" H 9200 800 50  0001 C CNN
F 1 "GNDA" H 9205 877 50  0000 C CNN
F 2 "" H 9200 1050 50  0001 C CNN
F 3 "" H 9200 1050 50  0001 C CNN
	1    9200 1050
	1    0    0    -1  
$EndComp
$Comp
L Device:C_Small C18
U 1 1
P 9200 950
F 0 "C18" H 9292 996 50  0000 L CNN
F 1 "100n" H 9292 905 50  0000 L CNN
F 2 "Capacitor_SMD:C_0603_1608Metric_Pad1.05x0.95mm_HandSolder" H 9200 950 50  0001 C CNN
F 3 "~" H 9200 950 50  0001 C CNN
	1    9200 950 
	1    0    0    -1  
$EndComp
$Comp
L power:GNDA #PWR0110
U 1 1
P 8850 1050
F 0 "#PWR0110" H 8850 800 50  0001 C CNN
F 1 "GNDA" H 8855 877 50  0000 C CNN
F 2 "" H 8850 1050 50  0001 C CNN
F 3 "" H 8850 1050 50  0001 C CNN
	1    8850 1050
	1    0    0    -1  
$EndComp
$Comp
L Device:C_Small C16
U 1 1
P 8850 950
F 0 "C16" H 8942 996 50  0000 L CNN
F 1 "4.7u" H 8942 905 50  0000 L CNN
F 2 "Capacitor_SMD:C_0603_1608Metric_Pad1.05x0.95mm_HandSolder" H 8850 950 50  0001 C CNN
F 3 "~" H 8850 950 50  0001 C CNN
	1    8850 950 
	1    0    0    -1  
$EndComp
Wire Wire Line
	10600 850  10900 850 
Connection ~ 10600 850 
Wire Wire Line
	10450 850  10600 850 
Wire Wire Line
	10450 750  10450 850 
$Comp
L Device:C_Small C20
U 1 1
P 10900 950
F 0 "C20" H 10992 996 50  0000 L CNN
F 1 "100n" H 10992 905 50  0000 L CNN
F 2 "Capacitor_SMD:C_0603_1608Metric_Pad1.05x0.95mm_HandSolder" H 10900 950 50  0001 C CNN
F 3 "~" H 10900 950 50  0001 C CNN
	1    10900 950 
	1    0    0    -1  
$EndComp
$Comp
L power:+3V3 #PWR0112
U 1 1
P 10450 750
F 0 "#PWR0112" H 10450 600 50  0001 C CNN
F 1 "+3V3" H 10465 923 50  0000 C CNN
F 2 "" H 10450 750 50  0001 C CNN
F 3 "" H 10450 750 50  0001 C CNN
	1    10450 750 
	1    0    0    -1  
$EndComp
$Comp
L Device:C_Small C19
U 1 1
P 10600 950
F 0 "C19" H 10692 996 50  0000 L CNN
F 1 "10u" H 10692 905 50  0000 L CNN
F 2 "Capacitor_SMD:C_0603_1608Metric_Pad1.05x0.95mm_HandSolder" H 10600 950 50  0001 C CNN
F 3 "~" H 10600 950 50  0001 C CNN
	1    10600 950 
	1    0    0    -1  
$EndComp
Wire Wire Line
	750  1500 750  1600
$Comp
L power:+3V3 #PWR0101
U 1 1
P 750 1150
F 0 "#PWR0101" H 750 1000 50  0001 C CNN
F 1 "+3V3" H 765 1323 50  0000 C CNN
F 2 "" H 750 1150 50  0001 C CNN
F 3 "" H 750 1150 50  0001 C CNN
	1    750  1150
	1    0    0    -1  
$EndComp
Wire Wire Line
	900  1500 750  1500
Connection ~ 900  1500
Wire Wire Line
	900  1300 750  1300
Connection ~ 900  1300
Wire Wire Line
	750  1150 750  1300
$Comp
L STM32WB55CE:STM32WB_UFQFPN48 U1
U 2 1
P 3550 5450
F 0 "U1" H 4550 5785 60  0000 C CNN
F 1 "STM32WB_UFQFPN48" H 4550 5679 60  0000 C CNN
F 2 "Custom_FootPrints:STM32WB_UFQFPN48" H 4550 5740 60  0001 C CNN
F 3 "" H 3550 5450 60  0000 C CNN
	2    3550 5450
	1    0    0    -1  
$EndComp
$Comp
L power:GNDA #PWR0146
U 1 1
P 3550 7500
F 0 "#PWR0146" H 3550 7250 50  0001 C CNN
F 1 "GNDA" H 3555 7327 50  0000 C CNN
F 2 "" H 3550 7500 50  0001 C CNN
F 3 "" H 3550 7500 50  0001 C CNN
	1    3550 7500
	1    0    0    -1  
$EndComp
Connection ~ 4350 1000
Wire Wire Line
	4350 1000 4450 1000
Wire Wire Line
	4450 1300 4350 1300
Wire Wire Line
	6100 1000 6400 1000
Wire Wire Line
	6400 1300 6400 1000
Wire Wire Line
	6400 1300 6500 1300
Connection ~ 6400 1000
Wire Wire Line
	6400 1000 6500 1000
$Comp
L Mechanical:MountingHole_Pad H1
U 1 1
P 10650 5050
F 0 "H1" V 10887 5053 50  0000 C CNN
F 1 "MountingHole_Pad" V 10796 5053 50  0000 C CNN
F 2 "MountingHole:MountingHole_4.3mm_M4_Pad_Via" H 10650 5050 50  0001 C CNN
F 3 "~" H 10650 5050 50  0001 C CNN
	1    10650 5050
	0    -1   -1   0   
$EndComp
$Comp
L Mechanical:MountingHole_Pad H2
U 1 1
P 10650 5450
F 0 "H2" V 10887 5453 50  0000 C CNN
F 1 "MountingHole_Pad" V 10796 5453 50  0000 C CNN
F 2 "MountingHole:MountingHole_4.3mm_M4_Pad_Via" H 10650 5450 50  0001 C CNN
F 3 "~" H 10650 5450 50  0001 C CNN
	1    10650 5450
	0    -1   -1   0   
$EndComp
$Comp
L Mechanical:MountingHole_Pad H3
U 1 1
P 10650 5850
F 0 "H3" V 10887 5853 50  0000 C CNN
F 1 "MountingHole_Pad" V 10796 5853 50  0000 C CNN
F 2 "MountingHole:MountingHole_4.3mm_M4_Pad_Via" H 10650 5850 50  0001 C CNN
F 3 "~" H 10650 5850 50  0001 C CNN
	1    10650 5850
	0    -1   -1   0   
$EndComp
$Comp
L Mechanical:MountingHole_Pad H4
U 1 1
P 10650 6250
F 0 "H4" V 10887 6253 50  0000 C CNN
F 1 "MountingHole_Pad" V 10796 6253 50  0000 C CNN
F 2 "MountingHole:MountingHole_4.3mm_M4_Pad_Via" H 10650 6250 50  0001 C CNN
F 3 "~" H 10650 6250 50  0001 C CNN
	1    10650 6250
	0    -1   -1   0   
$EndComp
Wire Wire Line
	11100 5050 10750 5050
Wire Wire Line
	10750 5450 11100 5450
Connection ~ 11100 5450
Wire Wire Line
	11100 5450 11100 5050
Wire Wire Line
	10750 5850 11100 5850
Connection ~ 11100 5850
Wire Wire Line
	11100 5850 11100 5450
Wire Wire Line
	10750 6250 11100 6250
Wire Wire Line
	11100 5850 11100 6250
Wire Notes Line
	11200 500  11200 4750
$Comp
L power:GNDA #PWR0122
U 1 1
P 7400 5550
F 0 "#PWR0122" H 7400 5300 50  0001 C CNN
F 1 "GNDA" H 7405 5377 50  0000 C CNN
F 2 "" H 7400 5550 50  0001 C CNN
F 3 "" H 7400 5550 50  0001 C CNN
	1    7400 5550
	1    0    0    -1  
$EndComp
Text GLabel 7550 4850 2    50   Input ~ 0
OSC_OUT
Text GLabel 5900 4550 0    50   Input ~ 0
OSC_IN
Wire Wire Line
	7500 4850 7550 4850
Wire Wire Line
	7500 4650 7500 4850
Wire Wire Line
	7500 4550 8000 4550
$Comp
L power:GNDA #PWR0147
U 1 1
P 8000 4550
F 0 "#PWR0147" H 8000 4300 50  0001 C CNN
F 1 "GNDA" H 8005 4377 50  0000 C CNN
F 2 "" H 8000 4550 50  0001 C CNN
F 3 "" H 8000 4550 50  0001 C CNN
	1    8000 4550
	1    0    0    -1  
$EndComp
$Comp
L power:GNDA #PWR0117
U 1 1
P 5900 4650
F 0 "#PWR0117" H 5900 4400 50  0001 C CNN
F 1 "GNDA" H 5905 4477 50  0000 C CNN
F 2 "" H 5900 4650 50  0001 C CNN
F 3 "" H 5900 4650 50  0001 C CNN
	1    5900 4650
	1    0    0    -1  
$EndComp
$Comp
L LP5900:LP5900SD-1.5_NOPB U3
U 1 1
P 6000 1000
F 0 "U3" H 7050 1387 60  0000 C CNN
F 1 "LP5900SD-3.3_NOPB" H 7050 1281 60  0000 C CNN
F 2 "Custom_FootPrints:LP5900SD-1.5&slash_NOPB" H 6800 1240 60  0001 C CNN
F 3 "" H 6500 1000 60  0000 C CNN
	1    6000 1000
	1    0    0    -1  
$EndComp
$Comp
L NX2016SA-40M-STD-CZS-3:NX2016SA-40M-STD-CZS-3 XTAL1
U 1 1
P 5900 4550
F 0 "XTAL1" H 6700 4937 60  0000 C CNN
F 1 "32MHz_EXT_OSC" H 6700 4831 60  0000 C CNN
F 2 "Custom_FootPrints:NX2016SA-40M-STD-CZS-3" H 6700 4790 60  0001 C CNN
F 3 "" H 5900 4550 60  0000 C CNN
	1    5900 4550
	1    0    0    -1  
$EndComp
Wire Wire Line
	4450 1200 4400 1200
Wire Wire Line
	4400 1200 4400 1450
$Comp
L power:GNDA #PWR01
U 1 1
P 4400 1450
F 0 "#PWR01" H 4400 1200 50  0001 C CNN
F 1 "GNDA" H 4405 1277 50  0000 C CNN
F 2 "" H 4400 1450 50  0001 C CNN
F 3 "" H 4400 1450 50  0001 C CNN
	1    4400 1450
	1    0    0    -1  
$EndComp
Wire Wire Line
	6500 1200 6500 1350
$Comp
L power:GNDA #PWR02
U 1 1
P 6500 1350
F 0 "#PWR02" H 6500 1100 50  0001 C CNN
F 1 "GNDA" H 6505 1177 50  0000 C CNN
F 2 "" H 6500 1350 50  0001 C CNN
F 3 "" H 6500 1350 50  0001 C CNN
	1    6500 1350
	1    0    0    -1  
$EndComp
$Comp
L power:GNDA #PWR05
U 1 1
P 11100 6300
F 0 "#PWR05" H 11100 6050 50  0001 C CNN
F 1 "GNDA" H 11105 6127 50  0000 C CNN
F 2 "" H 11100 6300 50  0001 C CNN
F 3 "" H 11100 6300 50  0001 C CNN
	1    11100 6300
	1    0    0    -1  
$EndComp
Wire Wire Line
	11100 6250 11100 6300
Connection ~ 11100 6250
$Comp
L Sensor:MAX30102 IC1
U 1 1
P 10250 2400
F 0 "IC1" H 10600 3150 50  0000 R CNN
F 1 "MAX30102" H 10800 3000 50  0000 R CNN
F 2 "OptoDevice:Maxim_OLGA-14_3.3x5.6mm_P0.8mm" H 10100 3300 50  0001 C CNN
F 3 "https://datasheets.maximintegrated.com/en/ds/MAX30102.pdf" H 9900 2650 50  0001 C CNN
	1    10250 2400
	1    0    0    -1  
$EndComp
Wire Wire Line
	10150 1800 10150 1900
Wire Wire Line
	10250 1900 10250 1800
Wire Wire Line
	10250 1800 10150 1800
Wire Wire Line
	6350 2200 6350 2600
$Comp
L power:+3V3 #PWR0150
U 1 1
P 3550 7250
F 0 "#PWR0150" H 3550 7100 50  0001 C CNN
F 1 "+3V3" H 3565 7423 50  0000 C CNN
F 2 "" H 3550 7250 50  0001 C CNN
F 3 "" H 3550 7250 50  0001 C CNN
	1    3550 7250
	1    0    0    -1  
$EndComp
Connection ~ 6350 3450
Wire Wire Line
	6350 3550 6350 3450
$Comp
L power:GNDA #PWR0132
U 1 1
P 6350 3550
F 0 "#PWR0132" H 6350 3300 50  0001 C CNN
F 1 "GNDA" H 6355 3377 50  0000 C CNN
F 2 "" H 6350 3550 50  0001 C CNN
F 3 "" H 6350 3550 50  0001 C CNN
	1    6350 3550
	1    0    0    -1  
$EndComp
Wire Wire Line
	3550 5550 3550 5450
$Comp
L power:GNDA #PWR0151
U 1 1
P 3550 5550
F 0 "#PWR0151" H 3550 5300 50  0001 C CNN
F 1 "GNDA" H 3555 5377 50  0000 C CNN
F 2 "" H 3550 5550 50  0001 C CNN
F 3 "" H 3550 5550 50  0001 C CNN
	1    3550 5550
	1    0    0    -1  
$EndComp
Connection ~ 10150 1800
$Comp
L power:+3V3 #PWR0149
U 1 1
P 10150 1800
F 0 "#PWR0149" H 10150 1650 50  0001 C CNN
F 1 "+3V3" H 10165 1973 50  0000 C CNN
F 2 "" H 10150 1800 50  0001 C CNN
F 3 "" H 10150 1800 50  0001 C CNN
	1    10150 1800
	1    0    0    -1  
$EndComp
Text Notes 2800 1050 0    50   ~ 0
C1-C4, VDD\nC5-C6, VDDA\nC7,  VDDUSB\nC8-C9, VDDRF
$Comp
L power:+1V8 #PWR0109
U 1 1
P 8700 750
F 0 "#PWR0109" H 8700 600 50  0001 C CNN
F 1 "+1V8" H 8715 923 50  0000 C CNN
F 2 "" H 8700 750 50  0001 C CNN
F 3 "" H 8700 750 50  0001 C CNN
	1    8700 750 
	1    0    0    -1  
$EndComp
$Comp
L power:+1V8 #PWR0152
U 1 1
P 9950 1900
F 0 "#PWR0152" H 9950 1750 50  0001 C CNN
F 1 "+1V8" H 9965 2073 50  0000 C CNN
F 2 "" H 9950 1900 50  0001 C CNN
F 3 "" H 9950 1900 50  0001 C CNN
	1    9950 1900
	1    0    0    -1  
$EndComp
$Comp
L Connector_Generic:Conn_02x01 J3
U 1 1
P 8500 3500
F 0 "J3" H 8550 3717 50  0000 C CNN
F 1 "5V Supply" H 8650 3650 50  0000 C CNN
F 2 "Connector_PinHeader_2.54mm:PinHeader_2x01_P2.54mm_Vertical_SMD" H 8500 3500 50  0001 C CNN
F 3 "~" H 8500 3500 50  0001 C CNN
	1    8500 3500
	1    0    0    -1  
$EndComp
$Comp
L power:+5V #PWR03
U 1 1
P 8300 3500
F 0 "#PWR03" H 8300 3350 50  0001 C CNN
F 1 "+5V" H 8315 3673 50  0000 C CNN
F 2 "" H 8300 3500 50  0001 C CNN
F 3 "" H 8300 3500 50  0001 C CNN
	1    8300 3500
	1    0    0    -1  
$EndComp
$Comp
L power:GNDA #PWR04
U 1 1
P 8800 3500
F 0 "#PWR04" H 8800 3250 50  0001 C CNN
F 1 "GNDA" H 8805 3327 50  0000 C CNN
F 2 "" H 8800 3500 50  0001 C CNN
F 3 "" H 8800 3500 50  0001 C CNN
	1    8800 3500
	1    0    0    -1  
$EndComp
$Comp
L Connector_Generic:Conn_02x01 J4
U 1 1
P 8500 4000
F 0 "J4" H 8550 4217 50  0000 C CNN
F 1 "3.3V Check" H 8700 4150 50  0000 C CNN
F 2 "Connector_PinHeader_2.54mm:PinHeader_2x01_P2.54mm_Vertical_SMD" H 8500 4000 50  0001 C CNN
F 3 "~" H 8500 4000 50  0001 C CNN
	1    8500 4000
	1    0    0    -1  
$EndComp
$Comp
L power:GNDA #PWR06
U 1 1
P 8800 4000
F 0 "#PWR06" H 8800 3750 50  0001 C CNN
F 1 "GNDA" H 8805 3827 50  0000 C CNN
F 2 "" H 8800 4000 50  0001 C CNN
F 3 "" H 8800 4000 50  0001 C CNN
	1    8800 4000
	1    0    0    -1  
$EndComp
$Comp
L Connector_Generic:Conn_02x01 J5
U 1 1
P 8500 4500
F 0 "J5" H 8550 4717 50  0000 C CNN
F 1 "1.8V Check" H 8650 4650 50  0000 C CNN
F 2 "Connector_PinHeader_2.54mm:PinHeader_2x01_P2.54mm_Vertical_SMD" H 8500 4500 50  0001 C CNN
F 3 "~" H 8500 4500 50  0001 C CNN
	1    8500 4500
	1    0    0    -1  
$EndComp
$Comp
L power:GNDA #PWR07
U 1 1
P 8800 4500
F 0 "#PWR07" H 8800 4250 50  0001 C CNN
F 1 "GNDA" H 8805 4327 50  0000 C CNN
F 2 "" H 8800 4500 50  0001 C CNN
F 3 "" H 8800 4500 50  0001 C CNN
	1    8800 4500
	1    0    0    -1  
$EndComp
$Comp
L power:+1V8 #PWR0134
U 1 1
P 8300 4500
F 0 "#PWR0134" H 8300 4350 50  0001 C CNN
F 1 "+1V8" H 8315 4673 50  0000 C CNN
F 2 "" H 8300 4500 50  0001 C CNN
F 3 "" H 8300 4500 50  0001 C CNN
	1    8300 4500
	1    0    0    -1  
$EndComp
$Comp
L power:GNDA #PWR09
U 1 1
P 10900 1050
F 0 "#PWR09" H 10900 800 50  0001 C CNN
F 1 "GNDA" H 10905 877 50  0000 C CNN
F 2 "" H 10900 1050 50  0001 C CNN
F 3 "" H 10900 1050 50  0001 C CNN
	1    10900 1050
	1    0    0    -1  
$EndComp
$Comp
L power:GNDA #PWR08
U 1 1
P 10600 1050
F 0 "#PWR08" H 10600 800 50  0001 C CNN
F 1 "GNDA" H 10605 877 50  0000 C CNN
F 2 "" H 10600 1050 50  0001 C CNN
F 3 "" H 10600 1050 50  0001 C CNN
	1    10600 1050
	1    0    0    -1  
$EndComp
$Comp
L power:+5V #PWR0148
U 1 1
P 8450 6250
F 0 "#PWR0148" H 8450 6100 50  0001 C CNN
F 1 "+5V" H 8465 6423 50  0000 C CNN
F 2 "" H 8450 6250 50  0001 C CNN
F 3 "" H 8450 6250 50  0001 C CNN
	1    8450 6250
	-1   0    0    1   
$EndComp
$Comp
L power:PWR_FLAG #FLG0101
U 1 1
P 8450 6250
F 0 "#FLG0101" H 8450 6325 50  0001 C CNN
F 1 "PWR_FLAG" H 8450 6423 50  0000 C CNN
F 2 "" H 8450 6250 50  0001 C CNN
F 3 "~" H 8450 6250 50  0001 C CNN
	1    8450 6250
	1    0    0    -1  
$EndComp
$Comp
L power:GNDA #PWR0106
U 1 1
P 10150 2900
F 0 "#PWR0106" H 10150 2650 50  0001 C CNN
F 1 "GNDA" H 10155 2727 50  0000 C CNN
F 2 "" H 10150 2900 50  0001 C CNN
F 3 "" H 10150 2900 50  0001 C CNN
	1    10150 2900
	1    0    0    -1  
$EndComp
$EndSCHEMATC
